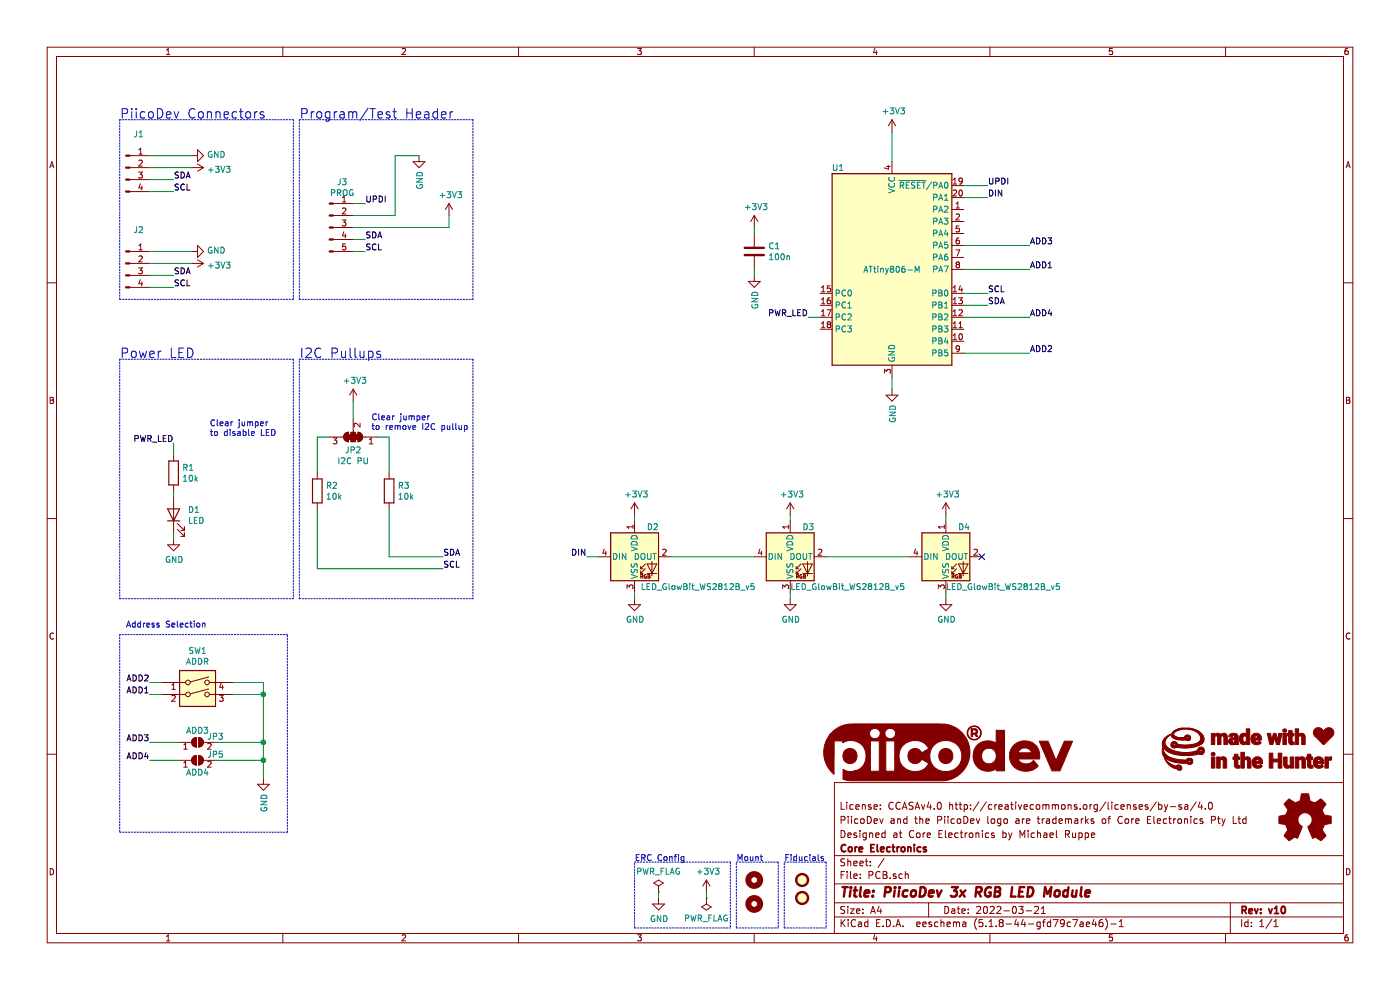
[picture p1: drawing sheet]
EESchema Schematic File Version 4
EELAYER 30 0
EELAYER END
$Descr A4 11693 8268
encoding utf-8
Sheet 1 1
Title "PiicoDev 3x RGB LED Module"
Date "2022-03-21"
Rev "v10"
Comp "Core Electronics"
Comment1 "Designed at Core Electronics by Michael Ruppe"
Comment2 "PiicoDev and the PiicoDev logo are trademarks of Core Electronics Pty Ltd"
Comment3 "License: CCASAv4.0 http://creativecommons.org/licenses/by-sa/4.0"
Comment4 ""
$EndDescr
$Comp
L CoreElectronics_Artwork:LOGO_PiicoDev G1
U 1 1
P 8000 6300
F 0 "G1" H 8000 6076 60  0001 C CNN
F 1 "LOGO_PiicoDev" H 8000 6590 60  0001 C CNN
F 2 "CoreElectronics_Artwork:piicodev_logo_14.2x3.4mm" H 8000 6300 50  0001 C CNN
F 3 "" H 8000 6300 50  0001 C CNN
	1    8000 6300
	1    0    0    -1  
$EndComp
$Comp
L CoreElectronics_Artwork:LOGO_made-with-love G3
U 1 1
P 10600 6250
F 0 "G3" H 10600 6044 60  0001 C CNN
F 1 "LOGO_made-with-love" H 10600 6456 60  0001 C CNN
F 2 "CoreElectronics_Artwork:piicodev_logo_14.2x3.4mm" H 10450 6250 50  0001 C CNN
F 3 "" H 10450 6250 50  0001 C CNN
	1    10600 6250
	1    0    0    -1  
$EndComp
$Comp
L CoreElectronics_Artwork:LOGO_CoreElectronics_no-text G2
U 1 1
P 9900 6250
F 0 "G2" H 9900 6044 60  0001 C CNN
F 1 "LOGO_CoreElectronics_no-text" H 9900 6456 60  0001 C CNN
F 2 "CoreElectronics_Artwork:CoreElectronics_logo_5mm" H 9900 6250 50  0001 C CNN
F 3 "" H 9900 6250 50  0001 C CNN
	1    9900 6250
	1    0    0    -1  
$EndComp
$Comp
L Graphic:Logo_Open_Hardware_Small LOGO1
U 1 1
P 10900 6850
F 0 "LOGO1" H 10900 7125 50  0001 C CNN
F 1 "Logo_Open_Hardware_Small" H 10900 6625 50  0001 C CNN
F 2 "CoreElectronics_Artwork:oshw" H 10900 6850 50  0001 C CNN
F 3 "~" H 10900 6850 50  0001 C CNN
	1    10900 6850
	1    0    0    -1  
$EndComp
$Comp
L power:PWR_FLAG #FLG?
U 1 1
P 5500 7450
AR Path="/609C5735/609C9ECA" Ref="#FLG?"  Part="1" 
AR Path="/609C9ECA" Ref="#FLG?"  Part="1" 
F 0 "#FLG?" H 5500 7525 50  0001 C CNN
F 1 "PWR_FLAG" H 5500 7623 50  0000 C CNN
F 2 "" H 5500 7450 50  0001 C CNN
F 3 "~" H 5500 7450 50  0001 C CNN
	1    5500 7450
	1    0    0    -1  
$EndComp
$Comp
L power:PWR_FLAG #FLG?
U 1 1
P 5900 7500
AR Path="/609C5735/609C9ED0" Ref="#FLG?"  Part="1" 
AR Path="/609C9ED0" Ref="#FLG?"  Part="1" 
F 0 "#FLG?" H 5900 7575 50  0001 C CNN
F 1 "PWR_FLAG" H 5900 7673 50  0000 C CNN
F 2 "" H 5900 7500 50  0001 C CNN
F 3 "~" H 5900 7500 50  0001 C CNN
	1    5900 7500
	-1   0    0    1   
$EndComp
$Comp
L power:GND #PWR?
U 1 1
P 5500 7500
AR Path="/609C5735/609C9ED6" Ref="#PWR?"  Part="1" 
AR Path="/609C9ED6" Ref="#PWR?"  Part="1" 
F 0 "#PWR?" H 5500 7250 50  0001 C CNN
F 1 "GND" H 5505 7327 50  0000 C CNN
F 2 "" H 5500 7500 50  0001 C CNN
F 3 "" H 5500 7500 50  0001 C CNN
	1    5500 7500
	1    0    0    -1  
$EndComp
$Comp
L power:+3V3 #PWR?
U 1 1
P 5900 7450
AR Path="/609C5735/609C9EDC" Ref="#PWR?"  Part="1" 
AR Path="/609C9EDC" Ref="#PWR?"  Part="1" 
F 0 "#PWR?" H 5900 7300 50  0001 C CNN
F 1 "+3V3" H 5915 7623 50  0000 C CNN
F 2 "" H 5900 7450 50  0001 C CNN
F 3 "" H 5900 7450 50  0001 C CNN
	1    5900 7450
	1    0    0    -1  
$EndComp
Wire Wire Line
	5900 7450 5900 7500
Wire Notes Line
	6100 7200 6100 7750
Wire Notes Line
	5300 7750 5300 7200
Text Notes 5300 7200 0    50   ~ 0
ERC Config
$Comp
L Mechanical:MountingHole H?
U 1 1
P 6300 7550
AR Path="/609C5735/609CB67D" Ref="H?"  Part="1" 
AR Path="/609CB67D" Ref="H2"  Part="1" 
F 0 "H2" H 6400 7596 50  0001 L CNN
F 1 "MountingHole" H 6400 7505 50  0001 L CNN
F 2 "CoreElectronics_Components:MountingHole_2.7mm_M2.5_PadClearance_1.2" H 6300 7550 50  0001 C CNN
F 3 "~" H 6300 7550 50  0001 C CNN
	1    6300 7550
	1    0    0    -1  
$EndComp
$Comp
L Mechanical:MountingHole H?
U 1 1
P 6300 7350
AR Path="/609C5735/609CB683" Ref="H?"  Part="1" 
AR Path="/609CB683" Ref="H1"  Part="1" 
F 0 "H1" H 6400 7396 50  0001 L CNN
F 1 "MountingHole" H 6400 7305 50  0001 L CNN
F 2 "CoreElectronics_Components:MountingHole_2.7mm_M2.5_PadClearance_1.2" H 6300 7350 50  0001 C CNN
F 3 "~" H 6300 7350 50  0001 C CNN
	1    6300 7350
	1    0    0    -1  
$EndComp
$Comp
L Mechanical:Fiducial FID?
U 1 1
P 6700 7500
AR Path="/609C5735/609CB689" Ref="FID?"  Part="1" 
AR Path="/609CB689" Ref="FID2"  Part="1" 
F 0 "FID2" H 6785 7546 50  0001 L CNN
F 1 "Fiducial" H 6785 7455 50  0001 L CNN
F 2 "Fiducial:Fiducial_1mm_Mask2mm" H 6700 7500 50  0001 C CNN
F 3 "~" H 6700 7500 50  0001 C CNN
	1    6700 7500
	1    0    0    -1  
$EndComp
$Comp
L Mechanical:Fiducial FID?
U 1 1
P 6700 7350
AR Path="/609C5735/609CB68F" Ref="FID?"  Part="1" 
AR Path="/609CB68F" Ref="FID1"  Part="1" 
F 0 "FID1" H 6785 7396 50  0001 L CNN
F 1 "Fiducial" H 6785 7305 50  0001 L CNN
F 2 "Fiducial:Fiducial_1mm_Mask2mm" H 6700 7350 50  0001 C CNN
F 3 "~" H 6700 7350 50  0001 C CNN
	1    6700 7350
	1    0    0    -1  
$EndComp
Text Notes 6550 7200 0    50   ~ 0
Fiducials
Text Notes 6150 7200 0    50   ~ 0
Mount
Wire Wire Line
	5500 7450 5500 7500
Wire Notes Line
	5300 7200 6100 7200
Wire Notes Line
	5300 7750 6100 7750
Wire Notes Line
	6550 7200 6900 7200
Wire Notes Line
	6900 7200 6900 7750
Wire Notes Line
	6900 7750 6550 7750
Wire Notes Line
	6550 7750 6550 7200
Wire Notes Line
	6500 7200 6500 7750
Wire Notes Line
	6500 7750 6150 7750
Wire Notes Line
	6150 7750 6150 7200
Wire Notes Line
	6150 7200 6500 7200
$Comp
L Connector:Conn_01x04_Male J?
U 1 1
P 1050 1400
AR Path="/609C5735/609F9AEA" Ref="J?"  Part="1" 
AR Path="/609F9AEA" Ref="J1"  Part="1" 
F 0 "J1" H 1158 1681 50  0000 C CNN
F 1 " " H 1158 1590 50  0000 C CNN
F 2 "Connector_JST:JST_SH_SM04B-SRSS-TB_1x04-1MP_P1.00mm_Horizontal" H 1050 1400 50  0001 C CNN
F 3 "~" H 1050 1400 50  0001 C CNN
	1    1050 1400
	1    0    0    -1  
$EndComp
Text Label 1450 1600 0    50   ~ 0
SCL
Wire Wire Line
	1450 1600 1250 1600
Text Label 1450 1500 0    50   ~ 0
SDA
Wire Wire Line
	1450 1500 1250 1500
$Comp
L power:+3V3 #PWR?
U 1 1
P 1600 1400
AR Path="/609C5735/609F9AF4" Ref="#PWR?"  Part="1" 
AR Path="/609F9AF4" Ref="#PWR?"  Part="1" 
F 0 "#PWR?" H 1600 1250 50  0001 C CNN
F 1 "+3V3" V 1615 1528 50  0000 L CNN
F 2 "" H 1600 1400 50  0001 C CNN
F 3 "" H 1600 1400 50  0001 C CNN
	1    1600 1400
	0    1    1    0   
$EndComp
$Comp
L power:GND #PWR?
U 1 1
P 1600 1300
AR Path="/609C5735/609F9AFA" Ref="#PWR?"  Part="1" 
AR Path="/609F9AFA" Ref="#PWR?"  Part="1" 
F 0 "#PWR?" H 1600 1050 50  0001 C CNN
F 1 "GND" V 1605 1172 50  0000 R CNN
F 2 "" H 1600 1300 50  0001 C CNN
F 3 "" H 1600 1300 50  0001 C CNN
	1    1600 1300
	0    -1   -1   0   
$EndComp
Wire Wire Line
	1600 1300 1250 1300
Wire Wire Line
	1250 1400 1600 1400
$Comp
L Connector:Conn_01x04_Male J?
U 1 1
P 1050 2200
AR Path="/609C5735/609F9B02" Ref="J?"  Part="1" 
AR Path="/609F9B02" Ref="J2"  Part="1" 
F 0 "J2" H 1158 2481 50  0000 C CNN
F 1 " " H 1158 2390 50  0000 C CNN
F 2 "Connector_JST:JST_SH_SM04B-SRSS-TB_1x04-1MP_P1.00mm_Horizontal" H 1050 2200 50  0001 C CNN
F 3 "~" H 1050 2200 50  0001 C CNN
	1    1050 2200
	1    0    0    -1  
$EndComp
Text Label 1450 2400 0    50   ~ 0
SCL
Wire Wire Line
	1450 2400 1250 2400
Text Label 1450 2300 0    50   ~ 0
SDA
Wire Wire Line
	1450 2300 1250 2300
$Comp
L power:+3V3 #PWR?
U 1 1
P 1600 2200
AR Path="/609C5735/609F9B0C" Ref="#PWR?"  Part="1" 
AR Path="/609F9B0C" Ref="#PWR?"  Part="1" 
F 0 "#PWR?" H 1600 2050 50  0001 C CNN
F 1 "+3V3" V 1615 2328 50  0000 L CNN
F 2 "" H 1600 2200 50  0001 C CNN
F 3 "" H 1600 2200 50  0001 C CNN
	1    1600 2200
	0    1    1    0   
$EndComp
$Comp
L power:GND #PWR?
U 1 1
P 1600 2100
AR Path="/609C5735/609F9B12" Ref="#PWR?"  Part="1" 
AR Path="/609F9B12" Ref="#PWR?"  Part="1" 
F 0 "#PWR?" H 1600 1850 50  0001 C CNN
F 1 "GND" V 1605 1972 50  0000 R CNN
F 2 "" H 1600 2100 50  0001 C CNN
F 3 "" H 1600 2100 50  0001 C CNN
	1    1600 2100
	0    -1   -1   0   
$EndComp
Wire Wire Line
	1600 2100 1250 2100
Wire Wire Line
	1250 2200 1600 2200
Text Notes 1000 1000 0    79   ~ 0
PiicoDev Connectors
Text Notes 2500 1000 0    79   ~ 0
Program/Test Header
Wire Notes Line
	1000 2500 1000 1000
Wire Notes Line
	2500 2500 2500 1000
Text Label 3700 4650 0    50   ~ 0
SDA
Text Label 3700 4750 0    50   ~ 0
SCL
$Comp
L Device:R R?
U 1 1
P 3250 4100
AR Path="/609C5735/60A08162" Ref="R?"  Part="1" 
AR Path="/60A08162" Ref="R3"  Part="1" 
F 0 "R3" H 3320 4146 50  0000 L CNN
F 1 "10k" H 3320 4055 50  0000 L CNN
F 2 "Resistor_SMD:R_0402_1005Metric" V 3180 4100 50  0001 C CNN
F 3 "~" H 3250 4100 50  0001 C CNN
	1    3250 4100
	1    0    0    -1  
$EndComp
$Comp
L Jumper:SolderJumper_3_Bridged123 JP?
U 1 1
P 2950 3650
AR Path="/609C5735/60A08168" Ref="JP?"  Part="1" 
AR Path="/60A08168" Ref="JP2"  Part="1" 
F 0 "JP2" H 2950 3763 50  0000 C CNN
F 1 "I2C PU" H 2950 3854 50  0000 C CNN
F 2 "CoreElectronics_Components:SolderJumper-3_P1.3mm_Closed_RoundedPad1.0x1.5mm_NumberLabels" H 2950 3650 50  0001 C CNN
F 3 "~" H 2950 3650 50  0001 C CNN
	1    2950 3650
	-1   0    0    1   
$EndComp
Wire Wire Line
	3250 3950 3250 3650
Wire Wire Line
	3250 3650 3150 3650
$Comp
L Device:R R?
U 1 1
P 2650 4100
AR Path="/609C5735/60A08170" Ref="R?"  Part="1" 
AR Path="/60A08170" Ref="R2"  Part="1" 
F 0 "R2" H 2720 4146 50  0000 L CNN
F 1 "10k" H 2720 4055 50  0000 L CNN
F 2 "Resistor_SMD:R_0402_1005Metric" V 2580 4100 50  0001 C CNN
F 3 "~" H 2650 4100 50  0001 C CNN
	1    2650 4100
	1    0    0    -1  
$EndComp
Wire Wire Line
	2650 3950 2650 3650
Wire Wire Line
	2650 3650 2750 3650
Wire Wire Line
	3250 4250 3250 4650
Wire Wire Line
	3250 4650 3700 4650
Wire Wire Line
	2650 4250 2650 4750
Wire Wire Line
	2650 4750 3700 4750
$Comp
L power:+3V3 #PWR?
U 1 1
P 2950 3350
AR Path="/609C5735/60A0817C" Ref="#PWR?"  Part="1" 
AR Path="/60A0817C" Ref="#PWR?"  Part="1" 
F 0 "#PWR?" H 2950 3200 50  0001 C CNN
F 1 "+3V3" H 2965 3523 50  0000 C CNN
F 2 "" H 2950 3350 50  0001 C CNN
F 3 "" H 2950 3350 50  0001 C CNN
	1    2950 3350
	1    0    0    -1  
$EndComp
Wire Wire Line
	2950 3350 2950 3500
Text Notes 3100 3600 0    50   ~ 0
Clear jumper \nto remove I2C pullup
Wire Notes Line
	2500 5000 2500 3000
Text Notes 2500 3000 0    79   ~ 0
I2C Pullups
Wire Notes Line
	1000 2500 2450 2500
Wire Notes Line
	2450 2500 2450 1000
Wire Notes Line
	1000 1000 2450 1000
Wire Notes Line
	3950 3000 3950 5000
Wire Notes Line
	2500 3000 3950 3000
Wire Notes Line
	2500 5000 3950 5000
Wire Notes Line
	3950 1000 3950 2500
Wire Notes Line
	2500 1000 3950 1000
Wire Notes Line
	2500 2500 3950 2500
$Comp
L MCU_Microchip_ATtiny:ATtiny806-M U1
U 1 1
P 7450 2250
F 0 "U1" H 7000 3100 50  0000 C CNN
F 1 "ATtiny806-M" H 7450 2250 50  0000 C CNN
F 2 "Package_DFN_QFN:VQFN-20-1EP_3x3mm_P0.4mm_EP1.7x1.7mm" H 7450 2250 50  0001 C CIN
F 3 "http://ww1.microchip.com/downloads/en/DeviceDoc/ATtiny806_1606_Data_Sheet_40002029A.pdf" H 7450 2250 50  0001 C CNN
	1    7450 2250
	1    0    0    -1  
$EndComp
$Comp
L CoreElectronics_Components:LED_GlowBit_WS2812B_v5 D2
U 1 1
P 5300 4650
F 0 "D2" H 5400 4900 50  0000 L CNN
F 1 "LED_GlowBit_WS2812B_v5" H 5350 4400 50  0000 L CNN
F 2 "CoreElectronics_Components:LED_GlowBit_WS2812B_NoSilk" H 5350 4350 50  0001 L TNN
F 3 "" H 5400 4275 50  0001 L TNN
	1    5300 4650
	1    0    0    -1  
$EndComp
$Comp
L CoreElectronics_Components:LED_GlowBit_WS2812B_v5 D3
U 1 1
P 6600 4650
F 0 "D3" H 6700 4900 50  0000 L CNN
F 1 "LED_GlowBit_WS2812B_v5" H 6600 4400 50  0000 L CNN
F 2 "CoreElectronics_Components:LED_GlowBit_WS2812B_NoSilk" H 6650 4350 50  0001 L TNN
F 3 "" H 6700 4275 50  0001 L TNN
	1    6600 4650
	1    0    0    -1  
$EndComp
Wire Notes Line
	1000 5000 2450 5000
Wire Notes Line
	1000 3000 2450 3000
Wire Notes Line
	2450 3000 2450 5000
Text Notes 1000 3000 0    79   ~ 0
Power LED
Wire Notes Line
	1000 3000 1000 5000
Text Notes 1750 3650 0    50   ~ 0
Clear jumper \nto disable LED
Wire Wire Line
	1450 4150 1450 4100
$Comp
L Device:R R1
U 1 1
P 1450 3950
F 0 "R1" H 1520 3996 50  0000 L CNN
F 1 "10k" H 1520 3905 50  0000 L CNN
F 2 "Resistor_SMD:R_0402_1005Metric" V 1380 3950 50  0001 C CNN
F 3 "~" H 1450 3950 50  0001 C CNN
	1    1450 3950
	1    0    0    -1  
$EndComp
Wire Wire Line
	1450 4500 1450 4450
$Comp
L power:GND #PWR?
U 1 1
P 1450 4500
F 0 "#PWR?" H 1450 4250 50  0001 C CNN
F 1 "GND" H 1455 4327 50  0000 C CNN
F 2 "" H 1450 4500 50  0001 C CNN
F 3 "" H 1450 4500 50  0001 C CNN
	1    1450 4500
	1    0    0    -1  
$EndComp
$Comp
L Device:LED D1
U 1 1
P 1450 4300
F 0 "D1" V 1489 4182 50  0000 R CNN
F 1 "LED" V 1398 4182 50  0000 R CNN
F 2 "LED_SMD:LED_0603_1608Metric" H 1450 4300 50  0001 C CNN
F 3 "~" H 1450 4300 50  0001 C CNN
	1    1450 4300
	0    -1   -1   0   
$EndComp
$Comp
L power:+3V3 #PWR?
U 1 1
P 7450 1100
AR Path="/609C5735/60DA2304" Ref="#PWR?"  Part="1" 
AR Path="/60DA2304" Ref="#PWR?"  Part="1" 
F 0 "#PWR?" H 7450 950 50  0001 C CNN
F 1 "+3V3" H 7465 1273 50  0000 C CNN
F 2 "" H 7450 1100 50  0001 C CNN
F 3 "" H 7450 1100 50  0001 C CNN
	1    7450 1100
	1    0    0    -1  
$EndComp
Wire Wire Line
	7450 1100 7450 1350
$Comp
L power:GND #PWR?
U 1 1
P 7450 3250
AR Path="/609C5735/60DA380C" Ref="#PWR?"  Part="1" 
AR Path="/60DA380C" Ref="#PWR?"  Part="1" 
F 0 "#PWR?" H 7450 3000 50  0001 C CNN
F 1 "GND" V 7455 3122 50  0000 R CNN
F 2 "" H 7450 3250 50  0001 C CNN
F 3 "" H 7450 3250 50  0001 C CNN
	1    7450 3250
	1    0    0    -1  
$EndComp
Wire Wire Line
	7450 3250 7450 3150
$Comp
L power:+3V3 #PWR?
U 1 1
P 5300 4300
AR Path="/609C5735/60DAA45B" Ref="#PWR?"  Part="1" 
AR Path="/60DAA45B" Ref="#PWR?"  Part="1" 
F 0 "#PWR?" H 5300 4150 50  0001 C CNN
F 1 "+3V3" H 5315 4473 50  0000 C CNN
F 2 "" H 5300 4300 50  0001 C CNN
F 3 "" H 5300 4300 50  0001 C CNN
	1    5300 4300
	1    0    0    -1  
$EndComp
$Comp
L power:+3V3 #PWR?
U 1 1
P 6600 4300
AR Path="/609C5735/60DAAB0C" Ref="#PWR?"  Part="1" 
AR Path="/60DAAB0C" Ref="#PWR?"  Part="1" 
F 0 "#PWR?" H 6600 4150 50  0001 C CNN
F 1 "+3V3" H 6615 4473 50  0000 C CNN
F 2 "" H 6600 4300 50  0001 C CNN
F 3 "" H 6600 4300 50  0001 C CNN
	1    6600 4300
	1    0    0    -1  
$EndComp
$Comp
L power:GND #PWR?
U 1 1
P 5300 5000
F 0 "#PWR?" H 5300 4750 50  0001 C CNN
F 1 "GND" H 5305 4827 50  0000 C CNN
F 2 "" H 5300 5000 50  0001 C CNN
F 3 "" H 5300 5000 50  0001 C CNN
	1    5300 5000
	1    0    0    -1  
$EndComp
$Comp
L power:GND #PWR?
U 1 1
P 6600 5000
F 0 "#PWR?" H 6600 4750 50  0001 C CNN
F 1 "GND" H 6605 4827 50  0000 C CNN
F 2 "" H 6600 5000 50  0001 C CNN
F 3 "" H 6600 5000 50  0001 C CNN
	1    6600 5000
	1    0    0    -1  
$EndComp
Wire Wire Line
	5600 4650 6300 4650
Wire Wire Line
	5300 5000 5300 4950
Wire Wire Line
	6600 5000 6600 4950
Wire Wire Line
	6600 4350 6600 4300
Wire Wire Line
	5300 4350 5300 4300
Text Label 4900 4650 2    50   ~ 0
DIN
Wire Wire Line
	4900 4650 5000 4650
Text Label 8250 1650 0    50   ~ 0
DIN
$Comp
L Device:C C1
U 1 1
P 6300 2100
F 0 "C1" H 6415 2146 50  0000 L CNN
F 1 "100n" H 6415 2055 50  0000 L CNN
F 2 "Capacitor_SMD:C_0402_1005Metric" H 6338 1950 50  0001 C CNN
F 3 "~" H 6300 2100 50  0001 C CNN
	1    6300 2100
	1    0    0    -1  
$EndComp
$Comp
L power:+3V3 #PWR?
U 1 1
P 6300 1900
AR Path="/609C5735/60DC4E44" Ref="#PWR?"  Part="1" 
AR Path="/60DC4E44" Ref="#PWR?"  Part="1" 
F 0 "#PWR?" H 6300 1750 50  0001 C CNN
F 1 "+3V3" H 6315 2073 50  0000 C CNN
F 2 "" H 6300 1900 50  0001 C CNN
F 3 "" H 6300 1900 50  0001 C CNN
	1    6300 1900
	1    0    0    -1  
$EndComp
$Comp
L power:GND #PWR?
U 1 1
P 6300 2300
AR Path="/609C5735/60DC53A1" Ref="#PWR?"  Part="1" 
AR Path="/60DC53A1" Ref="#PWR?"  Part="1" 
F 0 "#PWR?" H 6300 2050 50  0001 C CNN
F 1 "GND" V 6305 2172 50  0000 R CNN
F 2 "" H 6300 2300 50  0001 C CNN
F 3 "" H 6300 2300 50  0001 C CNN
	1    6300 2300
	1    0    0    -1  
$EndComp
Wire Wire Line
	6300 2300 6300 2250
Wire Wire Line
	6300 1900 6300 1950
Text Label 8250 2550 0    50   ~ 0
SDA
Text Label 8250 2450 0    50   ~ 0
SCL
Wire Wire Line
	8250 2450 8050 2450
Wire Wire Line
	8050 2550 8250 2550
Wire Wire Line
	8250 1650 8050 1650
$Comp
L Connector:Conn_01x05_Male J3
U 1 1
P 2750 1900
F 0 "J3" H 2858 2281 50  0000 C CNN
F 1 "PROG" H 2858 2190 50  0000 C CNN
F 2 "CoreElectronics_Components:PiicoDev_header_programming_test_1x05_P1.27mm_Vertical" H 2750 1900 50  0001 C CNN
F 3 "~" H 2750 1900 50  0001 C CNN
	1    2750 1900
	1    0    0    -1  
$EndComp
$Comp
L power:+3V3 #PWR?
U 1 1
P 3750 1800
AR Path="/609C5735/60DF8932" Ref="#PWR?"  Part="1" 
AR Path="/60DF8932" Ref="#PWR?"  Part="1" 
F 0 "#PWR?" H 3750 1650 50  0001 C CNN
F 1 "+3V3" H 3765 1973 50  0000 C CNN
F 2 "" H 3750 1800 50  0001 C CNN
F 3 "" H 3750 1800 50  0001 C CNN
	1    3750 1800
	1    0    0    -1  
$EndComp
$Comp
L power:GND #PWR?
U 1 1
P 3500 1300
AR Path="/609C5735/60DF8FBE" Ref="#PWR?"  Part="1" 
AR Path="/60DF8FBE" Ref="#PWR?"  Part="1" 
F 0 "#PWR?" H 3500 1050 50  0001 C CNN
F 1 "GND" V 3505 1172 50  0000 R CNN
F 2 "" H 3500 1300 50  0001 C CNN
F 3 "" H 3500 1300 50  0001 C CNN
	1    3500 1300
	1    0    0    -1  
$EndComp
Text Label 8250 1550 0    50   ~ 0
UPDI
Wire Wire Line
	8250 1550 8050 1550
Text Label 3050 1700 0    50   ~ 0
UPDI
Wire Wire Line
	3750 1800 3750 1900
Wire Wire Line
	3750 1900 2950 1900
Wire Wire Line
	2950 1800 3300 1800
Wire Wire Line
	3300 1800 3300 1300
Wire Wire Line
	3300 1300 3500 1300
Wire Wire Line
	3050 1700 2950 1700
Text Label 3050 2100 0    50   ~ 0
SCL
Wire Wire Line
	3050 2100 2950 2100
Text Label 3050 2000 0    50   ~ 0
SDA
Wire Wire Line
	2950 2000 3050 2000
Wire Wire Line
	6900 4650 7600 4650
Wire Wire Line
	7900 4350 7900 4300
Wire Wire Line
	7900 5000 7900 4950
$Comp
L power:GND #PWR?
U 1 1
P 7900 5000
F 0 "#PWR?" H 7900 4750 50  0001 C CNN
F 1 "GND" H 7905 4827 50  0000 C CNN
F 2 "" H 7900 5000 50  0001 C CNN
F 3 "" H 7900 5000 50  0001 C CNN
	1    7900 5000
	1    0    0    -1  
$EndComp
$Comp
L power:+3V3 #PWR?
U 1 1
P 7900 4300
AR Path="/609C5735/60DAAE05" Ref="#PWR?"  Part="1" 
AR Path="/60DAAE05" Ref="#PWR?"  Part="1" 
F 0 "#PWR?" H 7900 4150 50  0001 C CNN
F 1 "+3V3" H 7915 4473 50  0000 C CNN
F 2 "" H 7900 4300 50  0001 C CNN
F 3 "" H 7900 4300 50  0001 C CNN
	1    7900 4300
	1    0    0    -1  
$EndComp
$Comp
L CoreElectronics_Components:LED_GlowBit_WS2812B_v5 D4
U 1 1
P 7900 4650
F 0 "D4" H 8000 4900 50  0000 L CNN
F 1 "LED_GlowBit_WS2812B_v5" H 7900 4400 50  0000 L CNN
F 2 "CoreElectronics_Components:LED_GlowBit_WS2812B_NoSilk" H 7950 4350 50  0001 L TNN
F 3 "" H 8000 4275 50  0001 L TNN
	1    7900 4650
	1    0    0    -1  
$EndComp
$Comp
L Jumper:SolderJumper_2_Open JP3
U 1 1
P 1650 6200
F 0 "JP3" H 1800 6250 50  0000 C CNN
F 1 "ADD3" H 1650 6300 50  0000 C CNN
F 2 "Jumper:SolderJumper-2_P1.3mm_Open_RoundedPad1.0x1.5mm" H 1650 6200 50  0001 C CNN
F 3 "~" H 1650 6200 50  0001 C CNN
	1    1650 6200
	1    0    0    -1  
$EndComp
$Comp
L power:GND #PWR?
U 1 1
P 2200 6500
AR Path="/609C5735/60DF67FA" Ref="#PWR?"  Part="1" 
AR Path="/60DF67FA" Ref="#PWR?"  Part="1" 
F 0 "#PWR?" H 2200 6250 50  0001 C CNN
F 1 "GND" V 2205 6372 50  0000 R CNN
F 2 "" H 2200 6500 50  0001 C CNN
F 3 "" H 2200 6500 50  0001 C CNN
	1    2200 6500
	1    0    0    -1  
$EndComp
Wire Wire Line
	1800 6200 2200 6200
Wire Wire Line
	2200 6200 2200 6350
Wire Wire Line
	2200 6200 2200 5800
Wire Wire Line
	2200 5800 1950 5800
Connection ~ 2200 6200
Wire Wire Line
	1950 5700 2200 5700
Wire Wire Line
	2200 5700 2200 5800
Connection ~ 2200 5800
Wire Wire Line
	6750 2650 6850 2650
$Comp
L Jumper:SolderJumper_2_Open JP5
U 1 1
P 1650 6350
F 0 "JP5" H 1800 6400 50  0000 C CNN
F 1 "ADD4" H 1650 6250 50  0000 C CNN
F 2 "Jumper:SolderJumper-2_P1.3mm_Open_RoundedPad1.0x1.5mm" H 1650 6350 50  0001 C CNN
F 3 "~" H 1650 6350 50  0001 C CNN
	1    1650 6350
	1    0    0    -1  
$EndComp
Wire Wire Line
	1800 6350 2200 6350
Connection ~ 2200 6350
Wire Wire Line
	2200 6350 2200 6500
NoConn ~ 8200 4650
Text Label 1250 5800 2    50   ~ 0
ADD1
Text Label 1250 5700 2    50   ~ 0
ADD2
Text Label 1250 6350 2    50   ~ 0
ADD4
Text Label 1250 6200 2    50   ~ 0
ADD3
Wire Wire Line
	1500 6350 1250 6350
Wire Wire Line
	1250 6200 1500 6200
Wire Wire Line
	1350 5800 1250 5800
Wire Wire Line
	1250 5700 1350 5700
Wire Notes Line
	1000 5300 1000 6950
Wire Notes Line
	1000 6950 2400 6950
Wire Notes Line
	2400 6950 2400 5300
Wire Notes Line
	2400 5300 1000 5300
Text Notes 1050 5250 0    50   ~ 0
Address Selection
Text Label 8600 2250 0    50   ~ 0
ADD1
Text Label 8600 2950 0    50   ~ 0
ADD2
Text Label 8600 2650 0    50   ~ 0
ADD4
Text Label 8600 2050 0    50   ~ 0
ADD3
Wire Wire Line
	8050 2250 8600 2250
Wire Wire Line
	8050 2050 8600 2050
Wire Wire Line
	8050 2650 8600 2650
Wire Wire Line
	8050 2950 8600 2950
$Comp
L Switch:SW_DIP_x02 SW1
U 1 1
P 1650 5800
F 0 "SW1" H 1650 6167 50  0000 C CNN
F 1 "ADDR" H 1650 6076 50  0000 C CNN
F 2 "CoreElectronics_Components:SW_DIP_SPSTx02_Slide_DSHP" H 1650 5800 50  0001 C CNN
F 3 "~" H 1650 5800 50  0001 C CNN
	1    1650 5800
	1    0    0    -1  
$EndComp
Text Label 1450 3700 2    50   ~ 0
PWR_LED
Wire Wire Line
	1450 3700 1450 3800
Text Label 6750 2650 2    50   ~ 0
PWR_LED
$EndSCHEMATC
